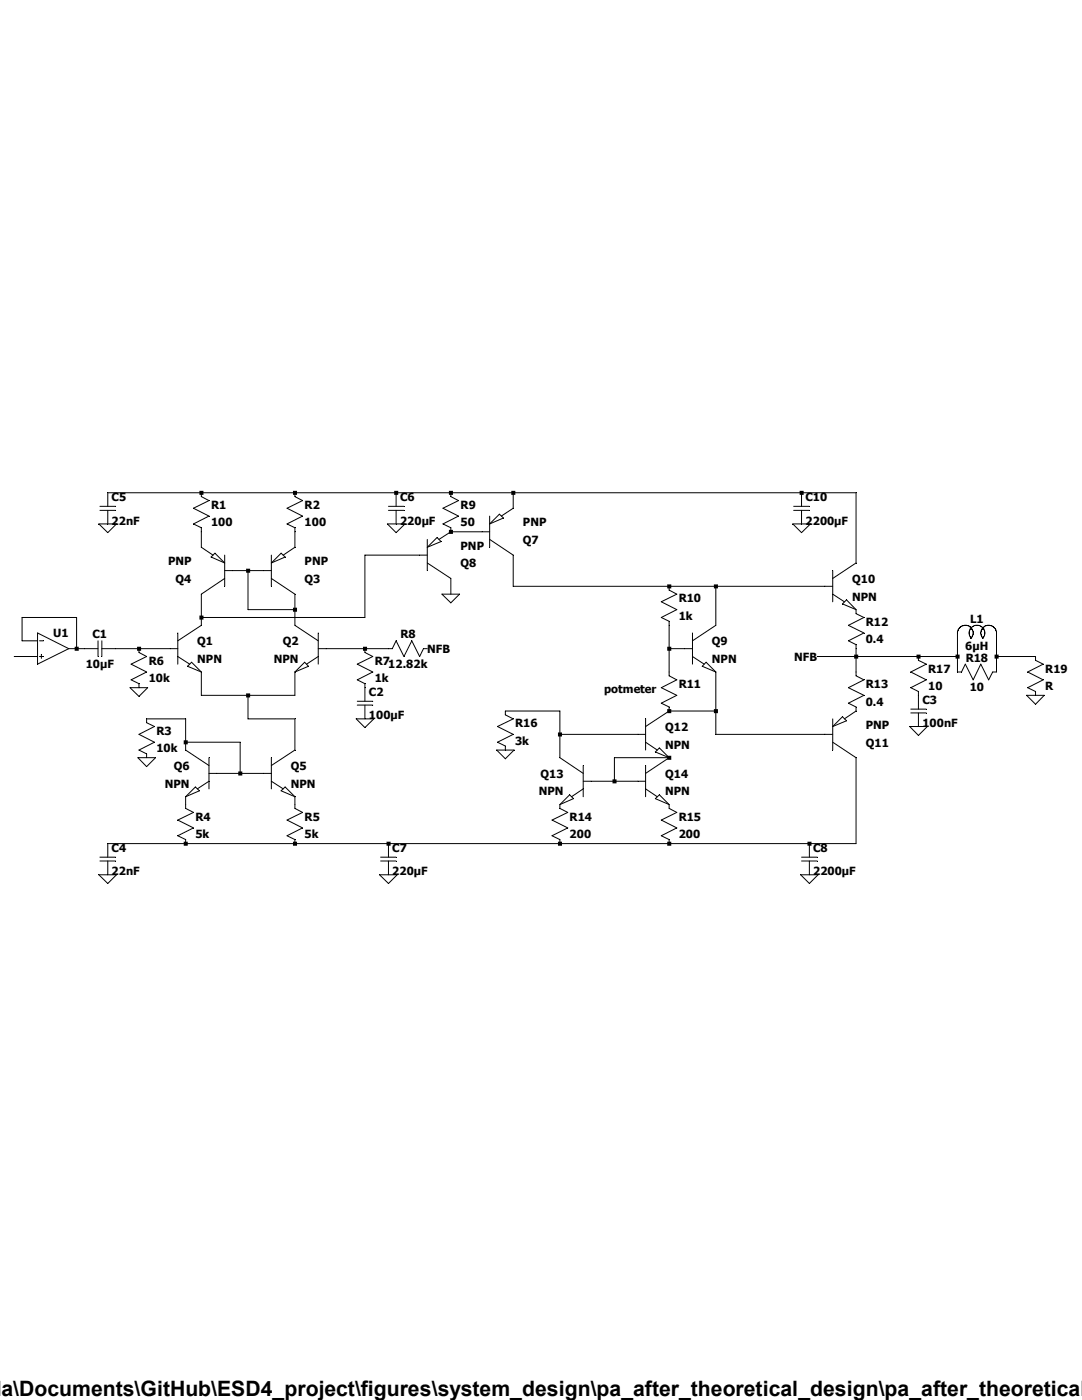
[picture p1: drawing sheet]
Version 4
SHEET 1 1796 680
WIRE 16 -160 -176 -160
WIRE 208 -160 16 -160
WIRE 416 -160 208 -160
WIRE 528 -160 416 -160
WIRE 656 -160 528 -160
WIRE 1248 -160 656 -160
WIRE 1360 -160 1248 -160
WIRE 656 -128 656 -160
WIRE 592 -80 528 -80
WIRE 16 -48 16 -80
WIRE 208 -48 208 -80
WIRE 464 -32 352 -32
WIRE 1360 -16 1360 -160
WIRE 112 0 80 0
WIRE 144 0 112 0
WIRE 656 32 656 -32
WIRE 976 32 656 32
WIRE 1072 32 976 32
WIRE 1296 32 1072 32
WIRE 528 48 528 16
WIRE 112 80 112 0
WIRE 208 80 208 48
WIRE 208 80 112 80
WIRE -240 96 -352 96
WIRE 16 96 16 48
WIRE 352 96 352 -32
WIRE 352 96 16 96
WIRE 16 112 16 96
WIRE 208 112 208 80
WIRE 1072 112 1072 32
WIRE -352 144 -352 96
WIRE -320 144 -352 144
WIRE -240 160 -240 96
WIRE -240 160 -256 160
WIRE -224 160 -240 160
WIRE -112 160 -160 160
WIRE -48 160 -112 160
WIRE 352 160 272 160
WIRE 400 160 352 160
WIRE 976 160 976 112
WIRE 1008 160 976 160
WIRE -320 176 -368 176
WIRE 1360 176 1360 160
WIRE 1360 176 1280 176
WIRE 1488 176 1360 176
WIRE 1568 176 1568 128
WIRE 1568 176 1488 176
WIRE 1648 176 1648 128
WIRE 1728 176 1648 176
WIRE 976 208 976 160
WIRE 1360 208 1360 176
WIRE 1568 208 1568 176
WIRE 1648 208 1648 176
WIRE 16 256 16 208
WIRE 112 256 16 256
WIRE 208 256 208 208
WIRE 208 256 112 256
WIRE 752 288 640 288
WIRE 1072 288 1072 208
WIRE 1072 288 976 288
WIRE -16 304 -96 304
WIRE 112 304 112 256
WIRE 208 304 112 304
WIRE 752 336 752 288
WIRE 912 336 752 336
WIRE 1072 336 1072 288
WIRE 1296 336 1072 336
WIRE -16 352 -16 304
WIRE 96 352 -16 352
WIRE -16 368 -16 352
WIRE 208 368 208 304
WIRE 752 384 752 336
WIRE 976 384 864 384
WIRE 96 416 96 352
WIRE 96 416 48 416
WIRE 144 416 96 416
WIRE 864 432 864 384
WIRE 864 432 816 432
WIRE 912 432 864 432
WIRE -16 480 -16 464
WIRE 208 480 208 464
WIRE -16 560 -176 560
WIRE 208 560 -16 560
WIRE 400 560 208 560
WIRE 752 560 400 560
WIRE 976 560 752 560
WIRE 1264 560 976 560
WIRE 1360 560 1360 384
WIRE 1360 560 1264 560
FLAG -96 384 0
FLAG -112 240 0
FLAG 352 304 0
FLAG 480 160 NFB
FLAG 528 48 0
FLAG 640 368 0
FLAG 1280 176 NFB
FLAG 1488 320 0
FLAG 1728 256 0
FLAG 1248 -96 0
FLAG 416 -96 0
FLAG -176 -96 0
FLAG -176 624 0
FLAG 400 624 0
FLAG 1264 624 0
SYMBOL npn -48 112 R0
SYMATTR InstName Q1
SYMBOL npn 272 112 M0
SYMATTR InstName Q2
SYMBOL pnp 144 48 M180
SYMATTR InstName Q3
SYMBOL pnp 80 48 R180
SYMATTR InstName Q4
SYMBOL res 0 -176 R0
SYMATTR InstName R1
SYMATTR Value 100
SYMBOL res 192 -176 R0
SYMATTR InstName R2
SYMATTR Value 100
SYMBOL npn 144 368 R0
SYMATTR InstName Q5
SYMBOL npn 48 368 M0
SYMATTR InstName Q6
SYMBOL res -112 288 R0
SYMATTR InstName R3
SYMATTR Value 10k
SYMBOL res -32 464 R0
SYMATTR InstName R4
SYMATTR Value 5k
SYMBOL res 192 464 R0
SYMATTR InstName R5
SYMATTR Value 5k
SYMBOL res -128 144 R0
SYMATTR InstName R6
SYMATTR Value 10k
SYMBOL cap -160 144 R90
WINDOW 0 0 32 VBottom 2
WINDOW 3 32 32 VTop 2
SYMATTR InstName C1
SYMATTR Value 10µF
SYMBOL OpAmps\\opamp -288 96 R0
SYMATTR InstName U1
SYMBOL res 336 144 R0
SYMATTR InstName R7
SYMATTR Value 1k
SYMBOL res 496 144 R90
WINDOW 0 0 56 VBottom 2
WINDOW 3 32 56 VTop 2
SYMATTR InstName R8
SYMATTR Value 12.82k
SYMBOL cap 336 240 R0
SYMATTR InstName C2
SYMATTR Value 100µF
SYMBOL pnp 592 -32 M180
SYMATTR InstName Q7
SYMBOL pnp 464 16 M180
SYMATTR InstName Q8
SYMBOL res 512 -176 R0
SYMATTR InstName R9
SYMATTR Value 50
SYMBOL npn 1008 112 R0
SYMATTR InstName Q9
SYMBOL res 960 16 R0
SYMATTR InstName R10
SYMATTR Value 1k
SYMBOL res 960 192 R0
WINDOW 3 -117 49 Left 2
SYMATTR Value potmeter
SYMATTR InstName R11
SYMBOL npn 1296 -16 R0
SYMATTR InstName Q10
SYMBOL pnp 1296 384 M180
SYMATTR InstName Q11
SYMBOL res 1344 64 R0
SYMATTR InstName R12
SYMATTR Value 0.4
SYMBOL res 1344 192 R0
SYMATTR InstName R13
SYMATTR Value 0.4
SYMBOL npn 912 288 R0
SYMATTR InstName Q12
SYMBOL npn 816 384 M0
SYMATTR InstName Q13
SYMBOL npn 912 384 R0
SYMATTR InstName Q14
SYMBOL res 736 464 R0
SYMATTR InstName R14
SYMATTR Value 200
SYMBOL res 960 464 R0
SYMATTR InstName R15
SYMATTR Value 200
SYMBOL res 624 272 R0
SYMATTR InstName R16
SYMATTR Value 3k
SYMBOL res 1472 160 R0
SYMATTR InstName R17
SYMATTR Value 10
SYMBOL cap 1472 256 R0
SYMATTR InstName C3
SYMATTR Value 100nF
SYMBOL ind 1552 144 R270
WINDOW 0 32 56 VTop 2
WINDOW 3 5 56 VBottom 2
SYMATTR InstName L1
SYMATTR Value 6µH
SYMBOL res 1664 192 R90
WINDOW 0 0 56 VBottom 2
WINDOW 3 32 56 VTop 2
SYMATTR InstName R18
SYMATTR Value 10
SYMBOL res 1712 160 R0
SYMATTR InstName R19
SYMBOL cap -192 560 R0
SYMATTR InstName C4
SYMATTR Value 22nF
SYMBOL cap -192 -160 R0
SYMATTR InstName C5
SYMATTR Value 22nF
SYMBOL cap 400 -160 R0
SYMATTR InstName C6
SYMATTR Value 220µF
SYMBOL cap 384 560 R0
SYMATTR InstName C7
SYMATTR Value 220µF
SYMBOL cap 1248 560 R0
SYMATTR InstName C8
SYMATTR Value 2200µF
SYMBOL cap 1232 -160 R0
SYMATTR InstName C10
SYMATTR Value 2200µF
